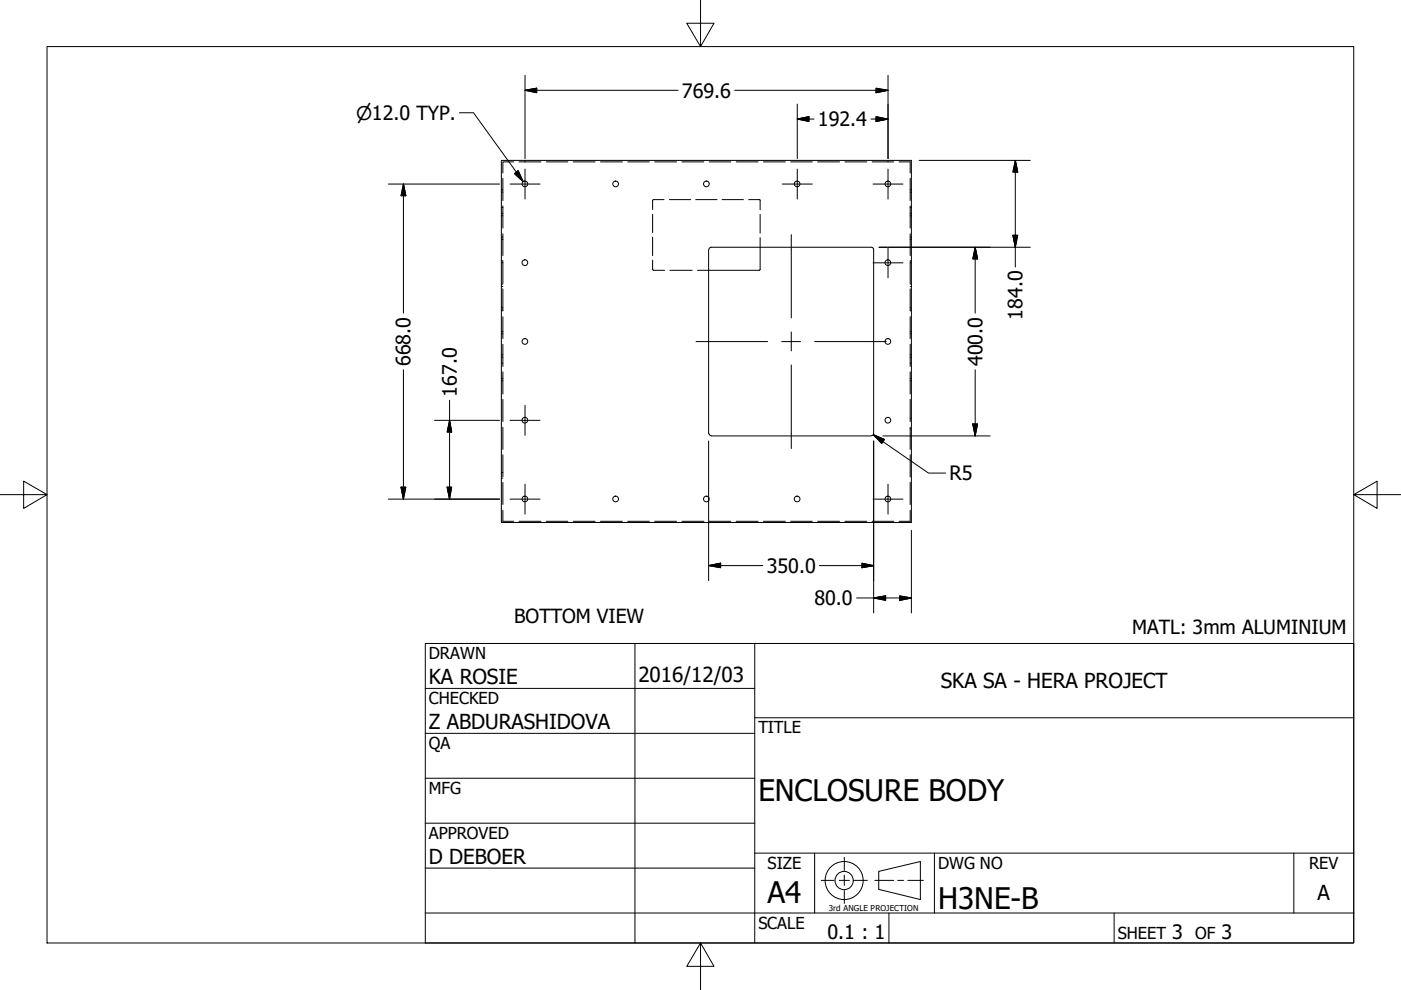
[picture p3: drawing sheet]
<svg xmlns="http://www.w3.org/2000/svg" width="297mm" height="210mm" viewBox="0 0 297 210" stroke-linecap="round" stroke-linejoin="round" font-family="sans-serif">
<!-- layer: Hidden (ANSI) -->
<g fill="none" stroke="#000" stroke-width=".21">
<path d="M106.3 34h86.9v76.8h-86.9zM130.5 38.4a.6 .6 0 0 0-.5 .8 .6 .6 0 0 0 .9 .2 .6 .6 0 0 0-.1-1h-.3M150.2 57.3h10.8M150.2 52.9v39M150.7 52.4h34M150.8 52.4l-.4 .3-.1 .2M161.2 57.1l-.3 .2M161.2 52.4v4.7M184.8 52.4l.2 .1 .2 .4M185.2 52.9v39v.2l-.4 .3M150.3 91.9l.2 .4 .3 .1M150.7 92.4h34"/>
<path d="M130.5 105.2a.6 .6 0 0 0-.5 .8 .6 .6 0 0 0 .9 .2 .6 .6 0 0 0-.1-1h-.3"/>
<circle cx="111.3" cy="39" r=".6"/>
<circle cx="149.8" cy="39" r=".6"/>
<circle cx="169" cy="39" r=".6"/>
<circle cx="188.2" cy="39" r=".6"/>
<circle cx="111.3" cy="55.7" r=".6"/>
<circle cx="188.2" cy="55.7" r=".6"/>
<circle cx="111.3" cy="72.4" r=".6"/>
<circle cx="188.2" cy="72.4" r=".6"/>
<circle cx="111.3" cy="89.1" r=".6"/>
<circle cx="188.2" cy="89.1" r=".6"/>
<circle cx="111.3" cy="105.8" r=".6"/>
<circle cx="149.8" cy="105.8" r=".6"/>
<circle cx="169" cy="105.8" r=".6"/>
<circle cx="188.2" cy="105.8" r=".6"/>
</g>
<!-- layer: Border (ANSI) -->
<g fill="none" stroke="#000" stroke-width=".21">
<path d="M106.6 37.8v4.7M108.9 34.3h-2.3v2.4M110 34.3h4.7M111.3 34v.1M111.3 34.2v.1M115.8 34.3h4.6M121.5 34.3h4.7M127.3 34.3h4.7M133.1 34.3h4.6M138.8 34.3h4.6M144.6 34.3h4.6M150.4 34.3h4.5"/>
<path d="M156.1 34.3h4.6M161.9 34.3h4.6M167.6 34.3h4.6M173.4 34.3h4.6M179.1 34.3h4.7M184.9 34.3h4.6M188.3 34v.1M188.3 34.2v.1M190.6 34.3h2.4v2.4M193 37.8v4.7M106.3 44h.1M106.3 40.7h.1"/>
<path d="M106.3 40.2h.1M106.3 50.8h.1M106.3 50.3h.1M106.3 55.7h.1M106.3 55.3h.1M106.3 45.8h.1M106.3 45.2h.1M106.5 44h.1M106.5 40.7h.1M106.5 40.2h.1M106.5 50.8h.1M106.5 50.3h.1"/>
<path d="M106.5 55.7h.1M106.5 55.3h.1M106.5 45.8h.1M106.5 45.2h.1M106.6 43.7v4.7M106.6 49.6v4.6M106.6 55.4v4.7M138.4 55.2v2M138.4 45.4v3.9M138.4 50.3v3.9M138.4 42.4v2M138.5 57.2l2.4 .1"/>
<path d="M138.5 42.3h2.3M141.9 42.3h4.5M142 57.3h4.7M147.5 42.3h4.5M147.9 57.3h2.3M153.1 42.3h4.5M158.7 42.3h2.4M161.2 42.4v2.1M161.2 45.4v4M161.2 50.4v2M193 43.7v4.7M193 49.6v4.6"/>
<path d="M193 55.4v4.7M193 44h.1M193 40.7h.1M193 40.2h.1M193 50.8h.1M193 50.3h.1M193 55.7h.1M193 55.3h.1M193 45.8h.1M193 45.2h.1M193.2 44h.1M193.2 40.7h.1"/>
<path d="M193.2 40.2h.1M193.2 50.8h.1M193.2 50.3h.1M193.2 55.7h.1M193.2 55.3h.1M193.2 45.8h.1M193.2 45.2h.1M106.3 77h.1M106.3 60.7h.1M106.3 60.2h.1M106.3 70.8h.1M106.3 70.3h.1"/>
<path d="M106.3 75.7h.1M106.3 75.2h.1M106.3 65.8h.1M106.3 65.2h.1M106.5 77h.1M106.5 60.7h.1M106.5 60.2h.1M106.5 70.8h.1M106.5 70.3h.1M106.5 75.7h.1M106.5 75.2h.1M106.5 65.8h.1"/>
<path d="M106.5 65.2h.1M106.6 61.2v4.7M106.6 67.2v4.6M106.6 73v4.7M106.6 78.8v4.7M193 61.2v4.7M193 67.2v4.6M193 73v4.7M193 78.8v4.7M193 77h.1M193 60.7h.1M193 60.2h.1"/>
<path d="M193 70.8h.1M193 70.3h.1M193 75.7h.1M193 75.2h.1M193 65.8h.1M193 65.2h.1M193.2 77h.1M193.2 60.7h.1M193.2 60.2h.1M193.2 70.8h.1M193.2 70.3h.1M193.2 75.7h.1"/>
<path d="M193.2 75.2h.1M193.2 65.8h.1M193.2 65.2h.1M106.3 80.7h.1M106.3 80.2h.1M106.5 80.7h.1M106.5 80.2h.1M106.6 84.7v4.7M106.6 90.6v4.7M106.6 96.4v4.7M193 84.7v4.7M193 90.6v4.7"/>
<path d="M193 96.4v4.7M193 88.7h.1M193 90.9h.1M193 80.7h.1M193 80.2h.1M193.2 88.7h.1M193.2 90.9h.1M193.2 80.7h.1M193.2 80.2h.1M106.3 101.4h.1M106.3 100.2h.1M106.5 101.4h.1"/>
<path d="M106.5 100.2h.1M106.6 102.3v4.7M106.6 108.2v2.3h2.3M110 110.5h4.7M115.8 110.5h4.6M121.5 110.5h4.7M127.3 110.5h4.7M133.1 110.5h4.6M138.8 110.5h4.6M144.6 110.5h4.6M150.4 110.5h4.5M156.1 110.5h4.6"/>
<path d="M161.9 110.5h4.6M167.6 110.5h4.6M173.4 110.5h4.6M179.1 110.5h4.7M184.9 110.5h4.6M193 102.3v4.7M193 108.2v2.3h-2.4"/>
</g>
<!-- layer: Title (ANSI) -->
<path d="M148.5 -.1v10l-2.9-5h5.8l-2.9 5M10 9.9h277v190h-277zM0 104.9h10l-5-2.9v5.8l5-2.9M287 104.9l5 2.9v-5.8l-5 2.9h10M148.5 199.9l2.9 5h-5.8l2.9-5v10" fill="none" stroke="#000" stroke-width=".21"/>
<!-- layer: Visible (ANSI) -->
<g fill="none" stroke="#000" stroke-width=".21">
<path d="M90.2 136.4h196.8v63.5h-196.8zM134.6 136.4v63.5M160 136.4v63.5M90.2 146h69.8M90.2 155.5h69.8M160 152.2h127M90.2 165h69.8M90.2 174.5h69.8M90.2 193.6h196.8M90.2 184.1h69.8M160 180.9h127M172.7 180.9v12.7"/>
<path d="M188.5 193.6v6.3M198.1 180.9v12.7M236.2 193.6v6.3M274.3 180.9v12.7"/>
</g>
<!-- layer: Center Mark (ANSI) -->
<g fill="none" stroke="#000" stroke-width=".21">
<path d="M174.1 186.7h2.7M177.9 186.7h2.2M179 181.8v2.8M179 185.6v2.1M179 188.8v2.8M181.1 186.7h2.8M185.5 186.7h4M186.3 184.8l8.8-2.1v8l-8.8-2.1zM190.3 186.7h1.3M192.5 186.7h3.3"/>
<circle cx="179" cy="186.7" r="4"/>
<circle cx="179" cy="186.7" r="1.94"/>
</g>
<!-- layer: Symbol (ANSI) -->
<g fill="none" stroke="#000" stroke-width=".21">
<path d="M108.1 39h6.4M111.3 35.8v6.4M165.9 39h6.3M169 35.8v6.4M185.1 39h6.4M188.3 35.8v6.4M185.1 55.7h6.4M188.3 52.5v6.4M108.1 89.1h6.4M111.3 86v6.3M108.1 105.8h6.4M111.3 102.7v6.3"/>
<path d="M185.1 105.8h6.4M188.3 102.7v6.3"/>
</g>
<!-- layer: Sketch Geometry (ANSI) -->
<g fill="none" stroke="#000" stroke-width=".21">
<path d="M111.3 19.1l2.5-.4v1zM111.3 19.1h32.5M111.3 16v17.6M155.8 19.1h32.5M185.7 18.7l2.6 .4-2.6 .6zM188.3 16v17.6M82.4 39h23.5M85.5 39l.5 2.5h-1zM85.5 39v27.4M97.4 23.9h3l10.5 14.6M109.1 36.8l.8-.6 1 2.3zM169 25.2l2.5-.5v1.1z"/>
<path d="M169 25.2h3.6M169 22.1v11.5M184.7 25.2h3.6M185.7 24.7l2.6 .5-2.6 .6zM194.9 34h23.5M215.3 34l.5 2.5h-1zM215.3 34v22.6M167.8 49.8v17.6M186.4 52.4h1.8M188.3 52.4h30.1M206.8 52.4l.5 2.5h-1.1zM206.8 52.4v14"/>
<path d="M214.8 49.9h1l-.5 2.5zM85.5 78.4v27.4M147.6 72.4h15.2M165.7 72.4h4M167.8 70.4v4M167.8 77.4v17.7M172.7 72.4h15.2M206.8 78.4v14M92.1 89.1h13.8M95.3 89.1l.5 2.5h-1zM95.3 84.9v20.9M150.2 93.5v29.6"/>
<path d="M185.2 92.2l2.3 1-.6 .8zM185.2 92.2l11.6 8.1h3.7M185.2 93.5v12.2M187.2 92.4h22.7M206.2 89.9h1.1l-.5 2.5zM82.4 105.8h23.5M85 103.3h1l-.5 2.5zM94.8 103.3h1l-.5 2.5zM150.2 119.9l2.6-.5v1zM150.2 119.9h11.5M173.7 119.9h11.5M182.8 119.4l2.4 .5-2.4 .5z"/>
<path d="M185.2 105.9v24.1M193.2 112.4v17.6M181.6 126.8h11.6M185.2 126.8l2.6-.5v1zM190.8 126.3l2.4 .5-2.4 .5z"/>
</g>
<g fill="#000" stroke="#000" stroke-width=".21">
<path d="M111.3 19.1l2.5-.4zM111.3 19.1l2.5-.4v1zM185.7 19.7l2.6-.6zM185.7 18.7l2.6 .4-2.6 .6zM109.1 36.8l1.8 1.7zM109.1 36.8l.8-.6 1 2.3zM169 25.2l2.5-.5zM169 25.2l2.5-.5v1.1zM185.7 25.8l2.6-.6zM185.7 24.7l2.6 .5-2.6 .6zM215.3 34l.5 2.5zM215.3 34l.5 2.5h-1z"/>
<path d="M85.5 39l.5 2.5zM85.5 39l.5 2.5h-1zM206.8 52.4l.5 2.5zM206.8 52.4l.5 2.5h-1.1zM214.8 49.9l.5 2.5zM214.8 49.9h1l-.5 2.5zM95.3 89.1l.5 2.5zM95.3 89.1l.5 2.5h-1zM185.2 92.2l2.3 1zM185.2 92.2l2.3 1-.6 .8zM206.2 89.9l.6 2.5zM206.2 89.9h1.1l-.5 2.5z"/>
<path d="M85 103.3l.5 2.5zM85 103.3h1l-.5 2.5zM94.8 103.3l.5 2.5zM94.8 103.3h1l-.5 2.5zM150.2 119.9l2.6-.5zM150.2 119.9l2.6-.5v1zM182.8 120.4l2.4-.5zM182.8 119.4l2.4 .5-2.4 .5zM185.2 126.8l2.6-.5zM185.2 126.8l2.6-.5v1zM190.8 127.3l2.4-.5zM190.8 126.3l2.4 .5-2.4 .5z"/>
</g>
<g font-size="6.3">
<text x="160.8" y="169.8">ENCLOSURE BODY</text>
<text x="162.8" y="191.4">A4</text>
<text x="198.9" y="192.7">H3NE-B</text>
</g>
<g font-size="4.4">
<text x="90.9" y="145.1">KA ROSIE</text>
<text x="135.4" y="144.5">2016/12/03</text>
<text x="199.5" y="145.9">SKA SA - HERA PROJECT</text>
<text x="90.9" y="154.6">Z ABDURASHIDOVA</text>
<text x="90.9" y="183.2">D DEBOER</text>
<text x="279.3" y="190.7">A</text>
</g>
<g font-size="4.2">
<text x="144.6" y="20.7">769.6</text>
<text x="173.4" y="26.8">192.4</text>
<text x="216.8" y="67.9" transform="rotate(-90 216.8 67.9)">184.0</text>
<text x="87.1" y="77.6" transform="rotate(-90 87.1 77.6)">668.0</text>
<text x="208.3" y="77.6" transform="rotate(-90 208.3 77.6)">400.0</text>
<text x="96.8" y="84.1" transform="rotate(-90 96.8 84.1)">167.0</text>
<text x="201.3" y="101.8">R5</text>
<text x="162.6" y="121.4">350.0</text>
<text x="172.7" y="128.3">80.0</text>
<text x="175.5" y="199.1">0.1 : 1</text>
<text x="248.5" y="199.1">3</text>
<text x="259" y="199.1">3</text>
</g>
<g font-size="4.1">
<text x="109" y="132">BOTTOM VIEW</text>
<text x="240" y="134.4">MATL: 3mm ALUMINIUM</text>
</g>
<text font-size="4" x="75.5" y="25.4">⌀12.0 TYP.</text>
<g font-size="3.5">
<text x="90.9" y="139.7">DRAWN</text>
<text x="90.9" y="149.3">CHECKED</text>
<text x="160.8" y="155.5">TITLE</text>
<text x="90.9" y="158.8">QA</text>
<text x="90.9" y="168.3">MFG</text>
<text x="90.9" y="177.8">APPROVED</text>
<text x="162.8" y="184.2">SIZE</text>
<text x="198.9" y="184.2">DWG NO</text>
<text x="277.6" y="184.2">REV</text>
<text x="160.8" y="196.9">SCALE</text>
<text x="237" y="199.1">SHEET</text>
<text x="253.4" y="199.1">OF</text>
</g>
<text font-size="1.7" x="175.7" y="193.1">3rd ANGLE PROJECTION</text>
</svg>
